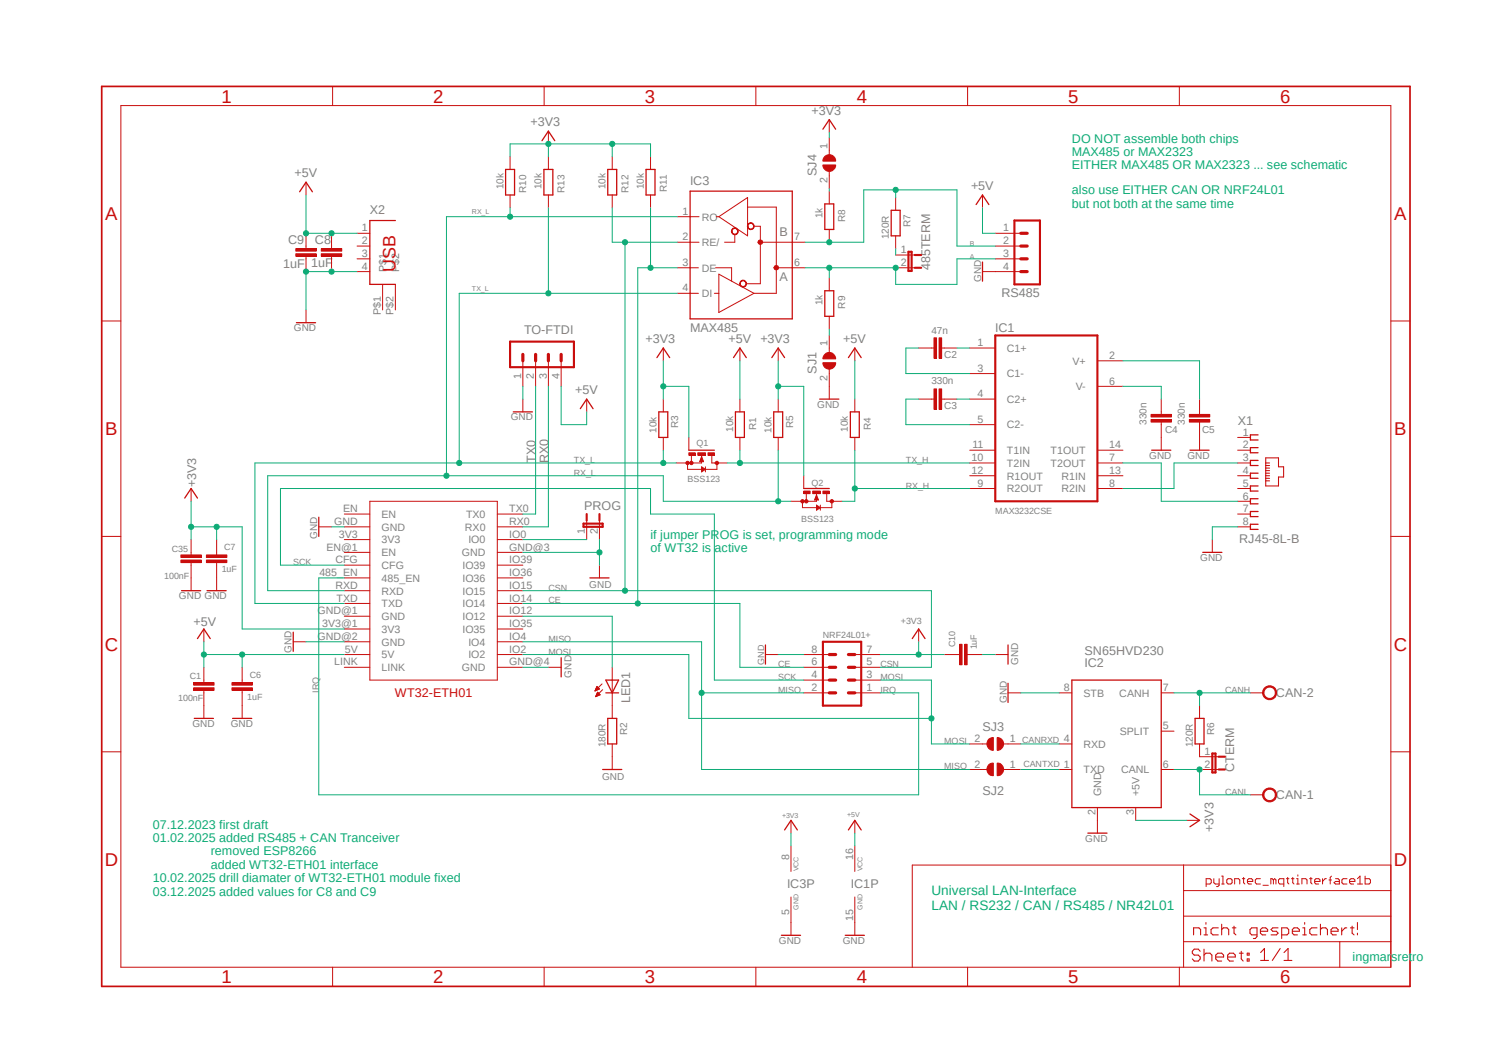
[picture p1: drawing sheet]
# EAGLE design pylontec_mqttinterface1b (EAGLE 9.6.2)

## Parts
485TERM  JP1E  [JP1]
C1  100nF  C-EUC0805  [C0805]
C2  47n  C-EUC0805  [C0805]
C3  330n  C-EUC0805  [C0805]
C4  330n  C-EUC0805  [C0805]
C5  330n  C-EUC0805  [C0805]
C6  1uF  C-EUC1210  [C1210]
C7  1uF  C-EUC1210  [C1210]
C8  1uF  C-EUC1210  [C1210]
C9  1uF  C-EUC1210  [C1210]
C10  1uF  C-EUC1210  [C1210]
C35  100nF  C-EUC0805  [C0805]
CAN  W237-102  [W237-102]
CTERM  JP1E  [JP1]
IC1  MAX3232CSE  [SO16]
IC2  SN65HVD230  TJA1040  [SO8]
IC3  MAX485  MAX481CSA  [SO08]
LED1  LED_LEDCHIPLED_0805  [LED_CHIPLED_0805]
NRF24L01+  MA04-2  [MA04-2]
PROG  JP1E  [JP1]
Q1  BSS123  [SOT23]
Q2  BSS123  [SOT23]
R1  10k  R-EU_R0805  [R0805]
R2  180R  R-EU_R0805  [R0805]
R3  10k  R-EU_R0805  [R0805]
R4  10k  R-EU_R0805  [R0805]
R5  10k  R-EU_R0805  [R0805]
R6  120R  R-EU_R0805  [R0805]
R7  120R  R-EU_R0805  [R0805]
R8  1k  R-EU_R0805  [R0805]
R9  1k  R-EU_R0805  [R0805]
R10  10k  R-EU_R0805  [R0805]
R11  10k  R-EU_R0805  [R0805]
R12  10k  R-EU_R0805  [R0805]
R13  10k  R-EU_R0805  [R0805]
RS485  MA04-1  [MA04-1]
SJ1  SJ  [SJ]
SJ2  SJ  [SJ]
SJ3  SJ  [SJ]
SJ4  SJ  [SJ]
TO-FTDI  MA04-1  [MA04-1]
U$2  WT32-ETH01  [WT32-ETH01]
X1  RJ45-8L-B  [RJ45-NO-SHIELD]
X2  SMARTPRJ_PN61729  [SMARTPRJ_PN61729]

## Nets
+3V3: C7.1 C10.1 C35.2 IC2.3(+5V) IC3.8(VCC) NRF24L01+.7 Q1.1(G) Q2.1(G) R3.1 R5.1 R10.1 R11.1 R12.1 R13.1 SJ4.1 U$2.3V3@1(3V3)
+5V: C1.2 C6.1 C8.1 C9.1 IC1.16(VCC) R1.1 R4.1 RS485.1 TO-FTDI.4 U$2.5V X2.1
A: 485TERM.2 IC3.6(A) R9.1 RS485.3
B: IC3.7(B) R7.1 R8.2 RS485.2
CANH: CAN.2 IC2.7(CANH) R6.1
CANL: CAN.1 CTERM.2 IC2.6(CANL)
CANRXD: IC2.4(RXD) SJ3.1
CANTXD: IC2.1(TXD) SJ2.1
CE: IC3.3(DE) NRF24L01+.6 R11.2 U$2.IO14
CSN: IC3.2(RE/) NRF24L01+.5 R12.2 U$2.IO15
GND: C1.1 C4.2 C5.2 C6.2 C7.2 C8.2 C9.2 C10.2 C35.1 IC1.15(GND) IC2.2(GND) IC2.8(STB) IC3.5(GND) NRF24L01+.8 PROG.2 R2.2 RS485.4 SJ1.2 TO-FTDI.1 U$2.GND U$2.GND@2(GND) U$2.GND@3(GND) U$2.GND@4(GND) X1.8 X2.4
IRQ: NRF24L01+.1 U$2.485_EN
MISO: NRF24L01+.2 SJ2.2 U$2.IO4
MOSI: NRF24L01+.3 SJ3.2 U$2.IO2
N$1: IC1.8(R2IN) X1.3
N$2: C2.1 IC1.1(C1+)
N$3: PROG.1 U$2.IO0
N$4: C2.2 IC1.3(C1-)
N$5: C3.1 IC1.4(C2+)
N$6: C3.2 IC1.5(C2-)
N$7: C4.1 IC1.6(V-)
N$8: C5.1 IC1.2(V+)
N$9: IC1.7(T2OUT) X1.6
N$10: LED1.A U$2.IO12
N$11: LED1.C R2.1
N$12: 485TERM.1 R7.2
N$13: CTERM.1 R6.2
N$16: R9.2 SJ1.1
N$17: R8.1 SJ4.2
RX0: TO-FTDI.3 U$2.RX0
RX_H: IC1.9(R2OUT) Q2.3(D) R4.2
RX_L: IC3.1(RO) Q2.2(S) R5.2 R10.2 U$2.RXD
SCK: NRF24L01+.4 U$2.CFG
TX0: TO-FTDI.2 U$2.TX0
TX_H: IC1.10(T2IN) Q1.3(D) R1.2
TX_L: IC3.4(DI) Q1.2(S) R3.2 R13.2 U$2.TXD
Unconnected: IC1.11(T1IN) IC1.12(R1OUT) IC1.13(R1IN) IC1.14(T1OUT) IC2.5(SPLIT) U$2.3V3 U$2.EN U$2.EN@1(EN) U$2.GND@1(GND) U$2.IO35 U$2.IO36 U$2.IO39 U$2.LINK X1.1 X1.2 X1.4 X1.5 X1.7 X2.2 X2.3 X2.P$1 X2.P$2

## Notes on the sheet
- DO NOT assemble both chips 
  MAX485 or MAX2323
  EITHER MAX485 OR MAX2323 ... see schematic
- also use EITHER CAN OR NRF24L01 
  but not both at the same time
- if jumper PROG is set, programming mode
  of WT32 is active
- Universal LAN-Interface
  LAN / RS232 / CAN / RS485 / NR42L01
- 07.12.2023 first draft
  01.02.2025 added RS485 + CAN Tranceiver
                   removed ESP8266
                   added WT32-ETH01 interface
  10.02.2025 drill diamater of WT32-ETH01 module fixed
- ingmarsretro
